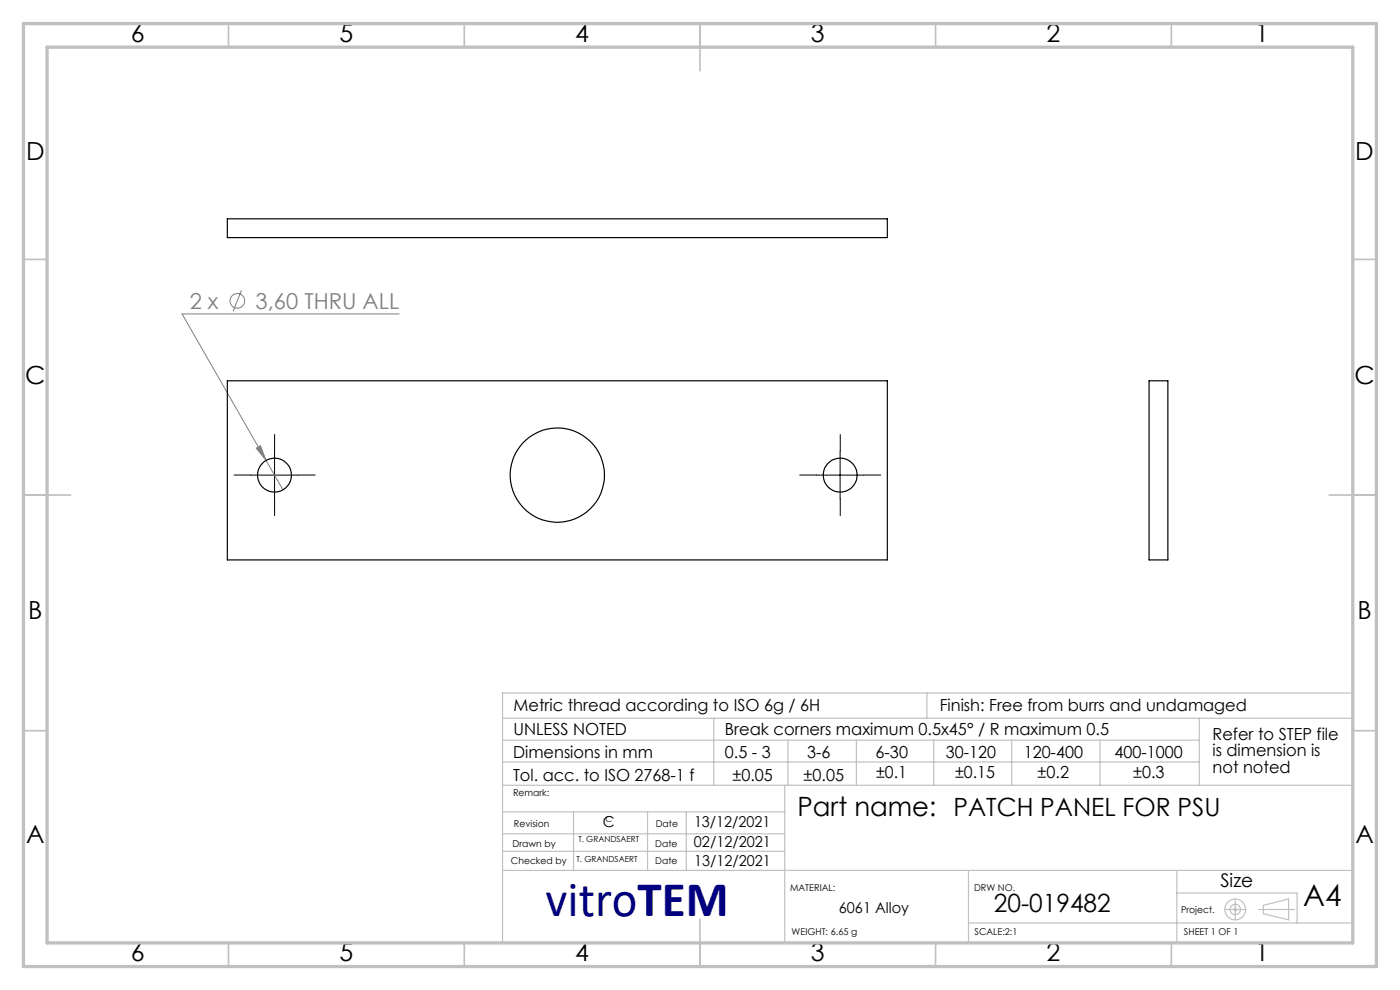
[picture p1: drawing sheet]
<svg xmlns="http://www.w3.org/2000/svg" width="297mm" height="210mm" viewBox="0 0 297 210" stroke-linecap="round" stroke-linejoin="round" font-family="sans-serif">
<g fill="none" stroke="#808080" stroke-width=".21">
<path d="M51.2 61.6l-1.7 4.4M84.7 66.6h-46.1l17.8 31.1M54.4 95.1l.8-.6 1.2 3.2zM56.4 97.7l3.6 6.2"/>
<circle cx="50.3" cy="63.8" r="1.56"/>
</g>
<g fill="none" stroke="#c0c0c0" stroke-width=".25">
<path d="M106.6 152.4h180.1M106.7 157h147.7M151.4 152.4v14.2M167.1 157v9.6M181.7 157v9.6M196.6 147v5.4M198.1 157v9.6M214.6 157v9.6M233.4 157v9.6M254.4 152.4v14.2M286.7 147h-180.1v52.7M106.6 166.6h180.1"/>
<path d="M106.6 161.6h147.8M106.6 176.9h59.9M106.6 172.2h59.9M121.7 172.2v12.4M137.4 172.2v12.4M145.6 172.2v12.3M166.5 166.6v33.2M106.6 180.6h59.9M106.6 184.6h180.1M205.5 195.8h81.2M205.5 184.6v15.2M249.7 184.6v15.2"/>
<path d="M249.7 189.4h25.5v6.4M259.9 192.9h4.4M262 190.7v4.4M267.1 192.9h7.6M268 192l5.4-1.3v4.4l-5.4-1.3z"/>
<circle cx="262" cy="192.9" r=".27"/>
<circle cx="262" cy="192.9" r="2.21"/>
<circle cx="262" cy="192.9" r="1.11"/>
</g>
<path d="M58.3 95.8v-3.6M178.3 95.8v-3.6M53.3 100.8h-3.6M58.3 105.8v3.6M63.3 100.8h3.6M173.3 100.8h-3.6M178.3 105.8v3.6M183.3 100.8h3.6" fill="none" stroke="#000" stroke-width=".21" stroke-dasharray="15.2 1.3 1.3 1.3"/>
<path d="M58.2 95.8v10M178.2 95.8v10M53.2 100.8h10.1M173.2 100.8h10" fill="none" stroke="#000" stroke-width=".21"/>
<g fill="none" stroke="#c0c0c0" stroke-width=".35">
<path d="M48.5 5v5M98.5 5v5M148.5 5v10M198.5 5v5M248.5 5v5M5 55h5M287 55h5M5 105h10M282 105h10M5 155h5M287 155h5M148.5 195v10"/>
<path d="M48.5 200v5M98.5 200v5M198.5 200v5M248.5 200v5"/>
</g>
<path d="M5 5h287v200h-287zM10 10h277v190h-277z" fill="none" stroke="#c0c0c0" stroke-width=".7"/>
<path d="M54.4 95.1l.8-.6 1.2 3.2z" fill="#808080"/>
<g fill="none" stroke="#000" stroke-width=".25">
<path d="M48.2 46.4h140v4h-140zM48.2 80.8h140v38h-140zM243.8 80.8h4v38h-4z"/>
<circle cx="58.2" cy="100.8" r="3.6"/>
<circle cx="118.2" cy="100.8" r="10"/>
<circle cx="178.2" cy="100.8" r="3.6"/>
</g>
<text font-size="10.6" fill="#000080" x="115.8" y="194.4">vitroTEM</text>
<text font-size="6.3" x="276.5" y="192.2">A4</text>
<text font-size="5.6" x="169.2" y="173.1">Part name: PATCH PANEL FOR PSU</text>
<g font-size="5.3">
<text x="27.8" y="8.9">6</text>
<text x="72" y="8.9">5</text>
<text x="122" y="8.9">4</text>
<text x="172" y="8.9">3</text>
<text x="222" y="8.9">2</text>
<text x="266.3" y="8.9">1</text>
<text x="5.5" y="33.9">D</text>
<text x="287.5" y="33.9">D</text>
<text x="5.3" y="81.4">C</text>
<text x="287.3" y="81.4">C</text>
<text x="6" y="131.4">B</text>
<text x="288" y="131.4">B</text>
<text x="5.5" y="178.9">A</text>
<text x="287.5" y="178.9">A</text>
<text x="210.9" y="193.5">20-019482</text>
<text x="27.8" y="203.9">6</text>
<text x="72" y="203.9">5</text>
<text x="122" y="203.9">4</text>
<text x="172" y="203.9">3</text>
<text x="222" y="203.9">2</text>
<text x="266.3" y="203.9">1</text>
</g>
<g font-size="4.7" fill="#808080">
<text x="40.2" y="65.5">2 x</text>
<text x="54.2" y="65.5">3,60 THRU ALL</text>
</g>
<text font-size="4" x="258.9" y="188.1">Size</text>
<g font-size="3.5">
<text x="108.9" y="156">UNLESS NOTED</text>
<text x="108.9" y="150.8">Metric thread according to ISO 6g / 6H</text>
<text x="153.8" y="156">Break corners maximum 0.5x45° / R maximum 0.5</text>
<text x="199.3" y="150.8">Finish: Free from burrs and undamaged</text>
<text x="108.8" y="160.7">Dimensions in mm</text>
<text x="153.8" y="160.7">0.5 - 3</text>
<text x="171.2" y="160.7">3-6</text>
<text x="185.7" y="160.7">6-30</text>
<text x="200.6" y="160.7">30-120</text>
<text x="217.2" y="160.7">120-400</text>
<text x="236.5" y="160.7">400-1000</text>
<text x="257.2" y="156.9">Refer to STEP file</text>
<text x="257.2" y="160.4">is dimension is</text>
<text x="108.8" y="165.6">Tol. acc. to ISO 2768-1 f</text>
<text x="155.4" y="165.6">±0.05</text>
<text x="170.5" y="165.6">±0.05</text>
<text x="185.9" y="165">±0.1</text>
<text x="202.6" y="165">±0.15</text>
<text x="220.1" y="165">±0.2</text>
<text x="240.4" y="165">±0.3</text>
<text x="257.2" y="163.9">not noted</text>
</g>
<g font-size="3.2">
<text x="127.9" y="175.5">C</text>
<text x="147.2" y="179.7">02/12/2021</text>
<text x="147.2" y="175.5">13/12/2021</text>
<text x="147.3" y="183.7">13/12/2021</text>
<text x="178" y="193.6">6061 Alloy</text>
</g>
<g font-size="2">
<text x="108.8" y="168.9">Remark:</text>
<text x="108.7" y="179.6">Drawn by</text>
<text x="109" y="175.5">Revision</text>
<text x="139" y="179.6">Date</text>
<text x="139.1" y="175.5">Date</text>
<text x="108.4" y="183.2">Checked by</text>
<text x="139" y="183.2">Date</text>
<text x="167.6" y="189">MATERIAL:</text>
<text x="206.6" y="189">DRW NO.</text>
<text x="250.6" y="193.6">Project.</text>
<text x="167.9" y="198.4">WEIGHT: 6.65 g</text>
<text x="206.8" y="198.4">SCALE:2:1</text>
<text x="251.2" y="198.4">SHEET 1 OF 1</text>
</g>
<g font-size="1.8">
<text x="122.7" y="178.6">T. GRANDSAERT</text>
<text x="128.5" y="174.4">C</text>
<text x="122.3" y="182.8">T. GRANDSAERT</text>
</g>
</svg>
